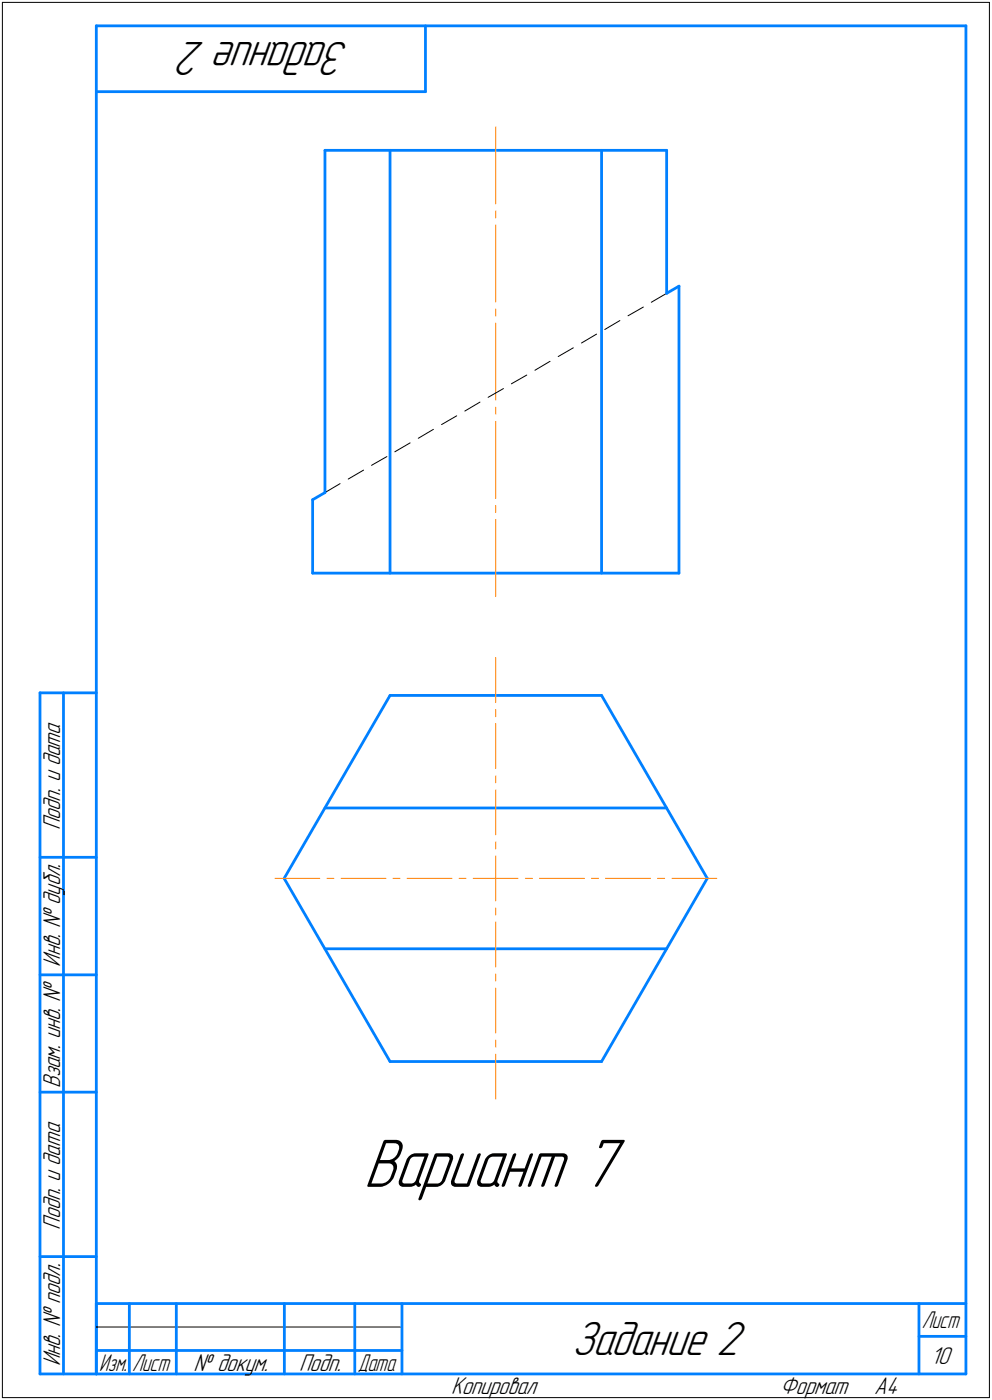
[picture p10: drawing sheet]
<svg xmlns="http://www.w3.org/2000/svg" width="211mm" height="298mm" viewBox="0 0 211 298" stroke-linecap="round" stroke-linejoin="round" font-family="sans-serif">
<g fill="none" stroke="#0080ff" stroke-width=".59">
<path d="M20.5 5.5v287zM20.5 5.5h185zM20.5 19.5h70zM90.5 5.5v14zM205.5 5.5v287zM69.1 32h72.7zM69.1 32v72.9zM83 32v90zM128 32v90zM141.8 32v30.4zM141.8 62.4l2.6-1.5zM144.4 60.9v61.1z"/>
<path d="M66.5 106.4v15.6zM66.5 106.4l2.6-1.5zM66.5 122h77.9zM8.5 147.5v145zM8.5 147.5h12zM13.5 147.5v145zM83 148h45zM83 148l-22.5 39zM128 148l22.5 39zM69.1 172h72.7zM8.5 182.5h12zM60.5 187l22.5 39z"/>
<path d="M150.5 187l-22.5 39zM8.5 207.5h12zM69.1 202h72.7zM8.5 232.5h12zM83 226h45zM8.5 267.5h12zM20.5 277.5h185zM20.5 277.5v15zM27.5 277.5v15zM37.5 277.5v15zM60.5 277.5v15zM75.5 277.5v15z"/>
<path d="M85.5 277.5v15zM195.5 277.5v15zM8.5 292.5h12zM20.5 292.5h185zM20.5 287.5h7zM27.5 287.5h10zM37.5 287.5h23zM60.5 287.5h15zM75.5 287.5h10zM195.5 284.5h10z"/>
</g>
<g fill="none" stroke="#ff8000" stroke-width=".21">
<path d="M105.5 27v16.4zM105.5 47.9v16.4zM105.5 44.9v1.5zM105.5 68.8v16.4zM105.5 65.8v1.5zM105.5 89.7v16.4zM105.5 86.7v1.5zM105.5 110.6v16.4zM105.5 107.6v1.5zM105.5 140v9.6zM105.5 151v1.6zM105.5 154.1v9.5z"/>
<path d="M105.5 165.1v1.5zM105.5 168.1v9.6zM105.5 179.2v1.5zM58.5 187h9.5zM69.6 187h1.4zM72.6 187h9.5zM83.6 187h1.5zM86.6 187h9.6zM97.7 187h1.5zM100.7 187h4.8zM105.5 196.3v9.6zM105.5 193.3v1.5z"/>
<path d="M105.5 187v4.8zM105.5 182.2v4.8zM105.5 187h4.7zM111.8 187h1.4zM114.8 187h9.5zM125.8 187h1.5zM128.8 187h9.6zM139.9 187h1.5zM142.9 187h9.6zM105.5 210.4v9.5zM105.5 207.3v1.5zM105.5 224.4v9.6z"/>
<path d="M105.5 221.4v1.5z"/>
</g>
<g fill="none" stroke="#000" stroke-width=".21">
<path d="M.5 .5v297zM.5 .5h210zM210.5 .5v297zM113.8 78.8l3.2-1.9zM118.7 75.9l3.3-1.9zM123.7 73l3.2-1.9zM128.7 70.1l3.2-1.9zM133.6 67.2l3.3-1.8zM138.6 64.3l3.2-1.9zM79 99.1l3.3-1.9zM84 96.2l3.2-1.9zM89 93.3l3.2-1.9z"/>
<path d="M93.9 90.4l3.3-1.9zM98.9 87.5l3.2-1.9zM103.8 84.6l3.3-1.9zM108.8 81.7l3.3-1.9zM69.1 104.9l3.2-1.9zM74.1 102l3.2-1.9zM.5 297.5h210zM20.5 282.5h65z"/>
</g>
<path d="M77.3 241.5h56.3zM77.3 241.5h56.3zM77.3 241.6h56.3zM77.3 241.6h56.3zM77.3 241.6h56.3zM77.3 241.7h56.3zM77.3 241.7h56.3zM77.3 241.8h56.3zM77.3 241.8h56.3zM77.3 241.9h56.3zM77.3 241.9h56.3zM77.3 241.9h56.3zM77.3 242h56.3zM77.3 242h56.3zM77.3 242.1h56.3zM77.3 242.1h56.3zM77.3 242.1h56.3zM77.3 242.2h56.3zM77.3 242.2h56.3zM77.3 242.3h56.3zM77.3 242.3h56.3zM77.3 242.4h56.3zM77.3 242.4h56.3zM77.3 242.4h56.3zM77.3 242.5h56.3zM77.3 242.5h56.3zM77.3 242.6h56.3zM77.3 242.6h56.3zM77.3 242.7h56.3zM77.3 242.7h56.3zM77.3 242.7h56.3zM77.3 242.8h56.3zM77.3 242.8h56.3zM77.3 242.9h56.3zM77.3 242.9h56.3zM77.3 243h56.3zM77.3 243h56.3zM77.3 243h56.3zM77.3 243.1h56.3zM77.3 243.1h56.3zM77.3 243.2h56.3zM77.3 243.2h56.3zM77.3 243.2h56.3zM77.3 243.3h56.3zM77.3 243.3h56.3zM77.3 243.4h56.3zM77.3 243.4h56.3zM77.3 243.5h56.3zM77.3 243.5h56.3zM77.3 243.5h56.3zM77.3 243.6h56.3zM77.3 243.6h56.3zM77.3 243.7h56.3zM77.3 243.7h56.3zM77.3 243.8h56.3zM77.3 243.8h56.3zM77.3 243.8h56.3zM77.3 243.9h56.3zM77.3 243.9h56.3zM77.3 244h56.3zM77.3 244h56.3zM77.3 244.1h56.3zM77.3 244.1h56.3zM77.3 244.1h56.3zM77.3 244.2h56.3zM77.3 244.2h56.3zM77.3 244.3h56.3zM77.3 244.3h56.3zM77.3 244.3h56.3zM77.3 244.4h56.3zM77.3 244.4h56.3zM77.3 244.5h56.3zM77.3 244.5h56.3zM77.3 244.6h56.3zM77.3 244.6h56.3zM77.3 244.6h56.3zM77.3 244.7h56.3zM77.3 244.7h56.3zM77.3 244.8h56.3zM77.3 244.8h56.3zM77.3 244.9h56.3zM77.3 244.9h56.3zM77.3 244.9h56.3zM77.3 245h56.3zM77.3 245h56.3zM77.3 245.1h56.3zM77.3 245.1h56.3zM77.3 245.2h56.3zM77.3 245.2h56.3zM77.3 245.2h56.3zM77.3 245.3h56.3zM77.3 245.3h56.3zM77.3 245.4h56.3zM77.3 245.4h56.3zM77.3 245.4h56.3zM77.3 245.5h56.3zM77.3 245.5h56.3zM77.3 245.6h56.3zM77.3 245.6h56.3zM77.3 245.7h56.3zM77.3 245.7h56.3zM77.3 245.7h56.3zM77.3 245.8h56.3zM77.3 245.8h56.3zM77.3 245.9h56.3zM77.3 245.9h56.3zM77.3 246h56.3zM77.3 246h56.3zM77.3 246h56.3zM77.3 246.1h56.3zM77.3 246.1h56.3zM77.3 246.2h56.3zM77.3 246.2h56.3zM77.3 246.3h56.3zM77.3 246.3h56.3zM77.3 246.3h56.3zM77.3 246.4h56.3zM77.3 246.4h56.3zM77.3 246.5h56.3zM77.3 246.5h56.3zM77.3 246.5h56.3zM77.3 246.6h56.3zM77.3 246.6h56.3zM77.3 246.7h56.3zM77.3 246.7h56.3zM77.3 246.8h56.3zM77.3 246.8h56.3zM77.3 246.8h56.3zM77.3 246.9h56.3zM77.3 246.9h56.3zM77.3 247h56.3zM77.3 247h56.3zM77.3 247.1h56.3zM77.3 247.1h56.3zM77.3 247.1h56.3zM77.3 247.2h56.3zM77.3 247.2h56.3zM77.3 247.3h56.3zM77.3 247.3h56.3zM77.3 247.4h56.3zM77.3 247.4h56.3zM77.3 247.4h56.3zM77.3 247.5h56.3zM77.3 247.5h56.3zM77.3 247.6h56.3zM77.3 247.6h56.3zM77.3 247.6h56.3zM77.3 247.7h56.3zM77.3 247.7h56.3zM77.3 247.8h56.3zM77.3 247.8h56.3zM77.3 247.9h56.3zM77.3 247.9h56.3zM77.3 247.9h56.3zM77.3 248h56.3zM77.3 248h56.3zM77.3 248.1h56.3zM77.3 248.1h56.3zM77.3 248.2h56.3zM77.3 248.2h56.3zM77.3 248.2h56.3zM77.3 248.3h56.3zM77.3 248.3h56.3zM77.3 248.4h56.3zM77.3 248.4h56.3zM77.3 248.5h56.3zM77.3 248.5h56.3zM77.3 248.5h56.3zM77.3 248.6h56.3zM77.3 248.6h56.3zM77.3 248.7h56.3zM77.3 248.7h56.3zM77.3 248.8h56.3zM77.3 248.8h56.3zM77.3 248.8h56.3zM77.3 248.9h56.3zM77.3 248.9h56.3zM77.3 249h56.3zM77.3 249h56.3zM77.3 249h56.3zM77.3 249.1h56.3zM77.3 249.1h56.3zM77.3 249.2h56.3zM77.3 249.2h56.3zM77.3 249.3h56.3zM77.3 249.3h56.3zM77.3 249.3h56.3zM77.3 249.4h56.3zM77.3 249.4h56.3zM77.3 249.5h56.3zM77.3 249.5h56.3zM77.3 249.6h56.3zM77.3 249.6h56.3zM77.3 249.6h56.3zM77.3 249.7h56.3zM77.3 249.7h56.3zM77.3 249.8h56.3zM77.3 249.8h56.3zM77.3 249.9h56.3zM77.3 249.9h56.3zM77.3 249.9h56.3zM77.3 250h56.3zM77.3 250h56.3zM77.3 250.1h56.3zM77.3 250.1h56.3zM77.3 250.1h56.3zM77.3 250.2h56.3zM77.3 250.2h56.3zM77.3 250.3h56.3zM77.3 250.3h56.3zM77.3 250.4h56.3zM77.3 250.4h56.3zM77.3 250.4h56.3zM77.3 250.5h56.3zM77.3 250.5h56.3zM77.3 250.6h56.3zM77.3 250.6h56.3zM77.3 250.7h56.3zM77.3 250.7h56.3zM77.3 250.7h56.3zM77.3 250.8h56.3zM77.3 250.8h56.3zM77.3 250.9h56.3zM77.3 250.9h56.3zM77.3 251h56.3zM77.3 251h56.3zM77.3 251h56.3zM77.3 251.1h56.3zM77.3 251.1h56.3zM77.3 251.2h56.3zM77.3 251.2h56.3zM77.3 251.2h56.3zM77.3 251.3h56.3zM77.3 251.3h56.3zM77.3 251.4h56.3zM77.3 251.4h56.3zM77.3 251.5h56.3zM77.3 251.5h56.3zM77.3 251.5h56.3zM77.3 251.6h56.3zM77.3 251.6h56.3zM77.3 251.7h56.3zM77.3 251.7h56.3zM77.3 251.8h56.3zM77.3 251.8h56.3zM77.3 251.8h56.3zM77.3 251.9h56.3zM77.3 251.9h56.3zM77.3 252h56.3zM77.3 252h56.3zM77.3 252.1h56.3zM77.3 252.1h56.3zM77.3 252.1h56.3zM77.3 252.2h56.3zM77.3 252.2h56.3zM77.3 252.3h56.3zM77.3 252.3h56.3zM77.3 252.3h56.3zM77.3 252.4h56.3zM77.3 252.4h56.3zM77.3 252.5h56.3zM77.3 252.5h56.3zM77.3 252.6h56.3zM77.3 252.6h56.3zM77.3 252.6h56.3zM77.3 252.7h56.3zM77.3 252.7h56.3zM77.3 252.8h56.3zM77.3 252.8h56.3zM77.3 252.9h56.3zM77.3 252.9h56.3zM77.3 252.9h56.3zM77.3 253h56.3zM77.3 253h56.3zM77.3 253.1h56.3zM77.3 253.1h56.3zM77.3 253.2h56.3zM77.3 253.2h56.3zM77.3 253.2h56.3zM77.3 253.3h56.3zM77.3 253.3h56.3zM77.3 253.4h56.3zM77.3 253.4h56.3zM77.3 253.4h56.3zM77.3 253.5h56.3zM77.3 253.5h56.3zM77.3 253.6h56.3zM77.3 253.6h56.3zM77.3 253.7h56.3zM77.3 253.7h56.3zM77.3 253.7h56.3zM77.3 253.8h56.3zM77.3 253.8h56.3zM77.3 253.9h56.3zM77.3 253.9h56.3zM77.3 254h56.3zM77.3 254h56.3zM77.3 254h56.3zM77.3 254.1h56.3zM77.3 254.1h56.3zM77.3 254.2h56.3zM77.3 254.2h56.3zM77.3 254.3h56.3zM77.3 254.3h56.3zM77.3 254.3h56.3zM77.3 254.4h56.3zM77.3 254.4h56.3zM77.3 254.5h56.3zM77.3 254.5h56.3zM77.3 254.6h56.3zM77.3 254.6h56.3zM77.3 254.6h56.3zM77.3 254.7h56.3zM77.3 254.7h56.3zM77.3 254.8h56.3zM77.3 254.8h56.3zM77.3 254.8h56.3zM77.3 254.9h56.3zM77.3 254.9h56.3zM77.3 255h56.3zM77.3 255h56.3zM77.3 255.1h56.3zM77.3 255.1h56.3zM77.3 255.1h56.3zM77.3 255.2h56.3zM77.3 255.2h56.3zM77.3 255.3h56.3zM77.3 255.3h56.3zM77.3 255.4h56.3zM77.3 255.4h56.3zM77.3 255.4h56.3zM77.3 255.5h56.3zM77.3 255.5h56.3zM77.3 255.6h56.3zM77.3 255.6h56.3zM77.3 255.7h56.3zM77.3 255.7h56.3z" fill="#fff" stroke="#fff" stroke-width=".21"/>
<text font-size="15.6" x="77.3" y="252.7">Вариант 7</text>
<g font-size="10.9">
<text x="74.4" y="9" transform="rotate(-180 74.4 9)">Задание 2</text>
<text x="121.6" y="288.5">Задание 2</text>
</g>
<g font-size="5.5">
<text x="12.8" y="176.7" transform="rotate(-90 12.8 176.7)">Подп. и дата</text>
<text x="12.8" y="205.8" transform="rotate(-90 12.8 205.8)">Инв. № дубл.</text>
<text x="12.8" y="231.6" transform="rotate(-90 12.8 231.6)">Взам. инв. №</text>
<text x="12.8" y="261.7" transform="rotate(-90 12.8 261.7)">Подп. и дата</text>
<text x="12.8" y="290.8" transform="rotate(-90 12.8 290.8)">Инв. № подл.</text>
<text x="41.2" y="291.8">№ докум.</text>
<text x="63.6" y="291.8">Подп.</text>
<text x="198" y="290.3">10</text>
<text x="96" y="296.8">Копировал</text>
<text x="166" y="296.8">Формат</text>
<text x="186" y="296.8">A4</text>
</g>
<g font-size="5.4">
<text x="196.1" y="282.8">Лист</text>
<text x="21.1" y="291.8">Изм.</text>
<text x="28.1" y="291.8">Лист</text>
<text x="76.1" y="291.8">Дата</text>
</g>
</svg>
